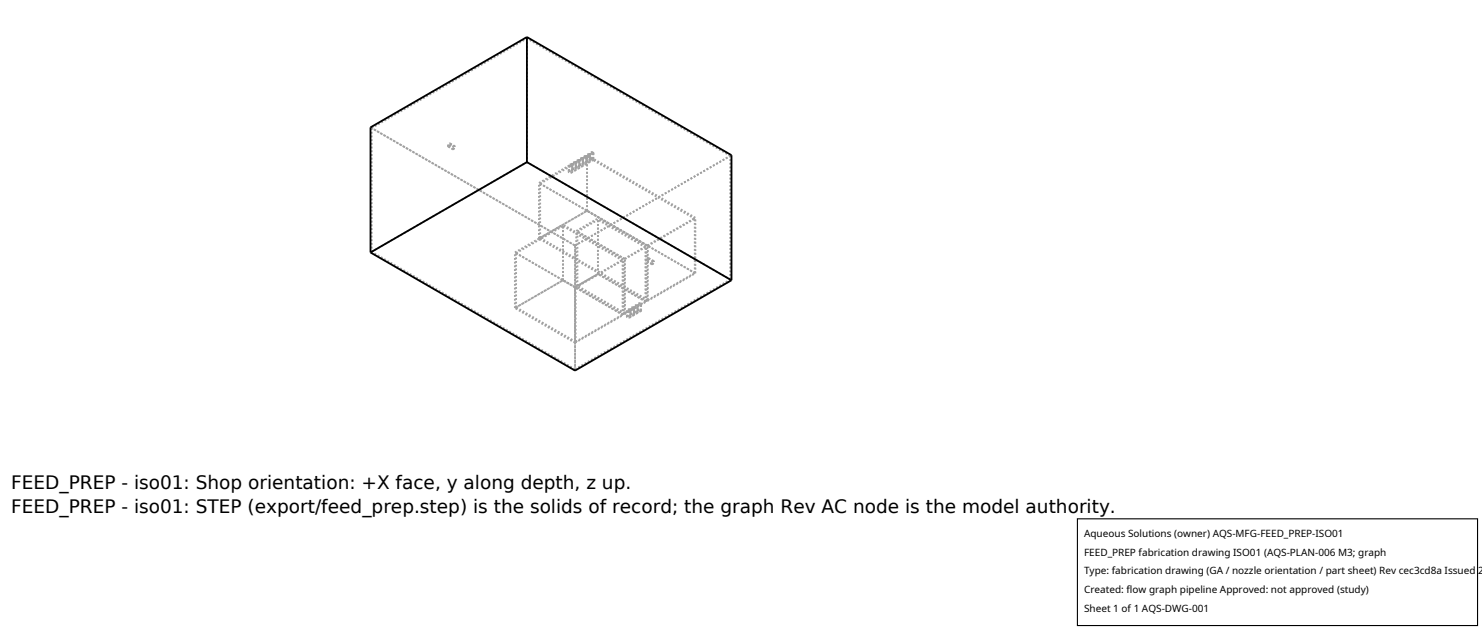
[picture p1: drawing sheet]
<svg xmlns="http://www.w3.org/2000/svg" width="212mm" height="90mm" viewBox="0 0 212 90" stroke-linecap="round" stroke-linejoin="round" font-family="sans-serif">
<g fill="none" stroke="#a0a0a0" stroke-width=".26" stroke-dasharray=".3 .3" stroke-linecap="butt">
<path d="M52.9 18.2l29.2 16.9M53.1 18.3l22.2-12.8M53.1 18.3v17.7M75.3 5.5v17.7M53.1 36l22.2-12.8M64 20.9v-.3l.3-.1M64 20.9l.6 .4M64.1 20.9v-.2l.2-.1M64.1 20.9l.6 .3M64.3 20.6l.6 .3M64.3 20.5l.1 .1M64.3 20.5l.6 .3"/>
<path d="M64.3 20.6l-.1 .2-.1 .1M64.4 20.6l-.2 .3h-.2M64.6 21.3l.3-.1 .1-.2M64.7 21.2h.1l.1-.2M64.9 20.9l-.2 .1v.2M64.9 20.8l-.3 .2v.3M64.9 21v-.1M65 21l-.1-.2M73.5 36l6.9-3.9M73.7 36.1l6.7-3.8M77 34.1v-8M77 34.1l6.8-4"/>
<path d="M77 26.1l6.8-3.9M77.1 34v-7.8M77.1 34l6.7-3.9M77.1 26.2l6.7-3.8M81.2 23.6l.2 .2 .3-.2M81.2 24.5l.2-.1h.3M81.2 23.6v.9M81.3 24.5l.1-.1h.2M81.3 23.6l.2 .1 .2-.1M81.3 23.6v.9M81.6 24.4l.1 .1M81.6 23.5h-.2l-.1 .1"/>
<path d="M81.7 23.5h-.3l-.2 .1M81.7 24.4v.1M81.7 24.5l-.2 .1-.2-.1M81.7 23.6l-.1-.1M81.7 23.6v.9M81.7 23.3l.3 .2 .2-.2M81.7 24.2l.2-.1h.3M81.7 23.3v.9M81.7 23.6v-.1M81.7 24.5l-.2 .2-.3-.2M81.8 24.2l.1-.1 .2 .1M81.8 23.3l.2 .1 .2-.1"/>
<path d="M81.8 23.3v.9M82.1 24.2h.1M82.1 23.3l-.2-.1-.1 .1M82.1 35.1l22.4-12.9M82.1 35.1l22.2-12.8M82.1 35.1l-29-16.8M82.2 23.2h-.3l-.2 .1M82.2 24.1v.1M82.2 24.2l-.2 .1-.2-.1M82.2 23.3h-.1M82.2 23.3v.9M82.2 23l.3 .2 .2-.2"/>
<path d="M82.2 23.9l.2-.1h.3M82.2 23v.9M82.2 23.3v-.1M82.2 24.2l-.2 .2-.3-.2M82.3 23.9l.1-.1 .2 .1M82.3 23l.2 .2 .2-.2M82.3 23v.9M82.3 33l3.1-1.8M82.5 33.1l2.9-1.7M82.6 23.9h.1M82.6 23l-.2-.1-.1 .1M82.7 22.9h-.3l-.2 .1"/>
<path d="M82.7 23.8v.1M82.7 23.9l-.2 .1-.2-.1M82.7 23h-.1M82.7 23v.9M82.7 22.8l.3 .1 .2-.1M82.7 23.6l.2-.1h.3M82.7 22.8v.8M82.7 23v-.1M82.7 23.9l-.2 .2-.3-.2M82.8 23.6l.1-.1 .2 .1M82.8 22.8l.2 .1 .2-.1M82.8 22.8v.8"/>
<path d="M83.1 23.6h.1M83.1 22.7h-.2l-.1 .1M83.2 22.6h-.3l-.2 .2M83.2 23.5v.1M83.2 23.6l-.2 .2-.2-.2M83.2 22.8l-.1-.1M83.2 22.8v.8M83.2 22.5l.3 .1 .3-.1M83.2 23.4l.2-.2 .3 .1M83.2 22.5v.9M83.2 22.8v-.2M83.2 23.6l-.2 .2-.3-.2"/>
<path d="M83.3 23.4l.1-.1h.2M83.3 22.5l.2 .1 .2-.1M83.3 22.5v.9M83.6 23.3l.1 .1M83.6 22.4h-.2l-.1 .1M83.7 22.4l-.3-.1-.2 .2M83.7 23.3l.1 .1M83.7 23.4l-.2 .1-.2-.1M83.7 22.5l-.1-.1M83.7 22.5v.9M83.7 22.2l.3 .1 .3-.1M83.7 23.1l.2-.2 .3 .1"/>
<path d="M83.7 22.2v.9M83.8 22.5l-.1-.1M83.8 23.4l-.3 .1-.3-.1M83.8 22.5v.9M83.8 23.1l.1-.1h.2M83.8 22.2l.2 .1 .2-.1M83.8 22.2v.9M83.8 30.1v-7.9M83.8 30.1v-7.7M84.1 23l.1 .1M84.1 22.1h-.2l-.1 .1M84.2 22.1l-.3-.1-.2 .2"/>
<path d="M84.2 23l.1 .1M84.2 23.1l-.2 .1-.2-.1M84.2 22.2l-.1-.1M84.2 22.2v.9M84.2 21.9l.3 .1 .3-.1M84.2 22.8l.2-.2 .3 .1M84.2 21.9v.9M84.3 22.2l-.1-.1M84.3 23.1l-.3 .1-.3-.1M84.3 22.2v.9M84.3 22.8l.1-.1h.2M84.3 21.9l.2 .1 .2-.1"/>
<path d="M84.3 21.9v.9M84.6 22.7l.1 .1M84.6 21.8h-.2l-.1 .1M84.7 21.8l-.3-.1-.2 .2M84.7 22.7l.1 .1M84.7 22.8l-.2 .1-.2-.1M84.7 21.9l-.1-.1M84.7 21.9v.9M84.8 21.9l-.1-.1M84.8 22.8l-.3 .1-.3-.1M84.8 21.9v.9M85.4 39.1v-7.9"/>
<path d="M85.4 39.1v-7.7M88.9 37.2l-8.5-4.9M89 37l-8.6-4.9M89.2 36.9l-6.9-3.9M89.2 36.9l3.1-1.7M89.3 37l2.9-1.7M89.3 37l-6.8-3.9M92.2 35.3l-6.8-3.9M92.3 35.2l-6.9-4M92.3 37.3v-.3l.3-.2M92.3 37.2l.1-.2 .1-.1M92.4 35.1l-15.4-9"/>
<path d="M92.4 35.1l6.9-4M92.5 35.1l6.7-3.9M92.5 35.1l-15.4-8.9M92.5 36.9l.1 .1M92.6 36.8v.1M92.6 37l-.1 .2h-.2M92.6 36.9l-.1 .3-.2 .1M93.1 37.7l.2-.1 .1-.2M93.1 37.7l-.8-.4M93.1 37.7l-.8-.5M93.3 37.3l-.2 .1v.3M93.3 37.3l-.8-.4"/>
<path d="M93.3 37.3l-.7-.5M93.4 37.4l-.1-.1M99.2 39v-7.8M99.2 39l-15.4-8.9M99.2 31.2l-15.4-8.8M99.3 39l-15.5-8.9M99.3 31.1l-15.5-8.9M99.3 39v-7.9M104.3 39.9l-29-16.7M104.3 22.3l-29-16.8M104.3 39.9v-17.6M73.5 44v-8"/>
<path d="M73.5 44l6.9-4M73.7 43.9v-7.8M73.7 43.9l6.7-3.9M80.4 40v-7.9M80.4 40v-7.7M82.1 52.9v-17.8M82.1 52.7l22.2-12.8M82.1 52.7l-29-16.7M82.1 52.7v-17.6M82.1 48.9l-8.6-4.9M82.1 41l-8.6-5M82.1 48.9v-7.9"/>
<path d="M82.1 48.9l6.9-3.9M82.1 41l6.9-4M82.2 48.8v-7.7M82.2 48.8l6.7-3.9M82.2 41.1l6.7-3.9M82.2 48.8l-8.5-4.9M82.2 41.1l-8.5-5M82.3 40.9v-7.9M82.3 40.9l3.1-1.8M82.5 40.8v-7.7M82.5 40.8l2.9-1.7M88.9 44.9v-7.7"/>
<path d="M88.9 44.9l-8.5-4.9M89 45l-8.6-5M89 45v-8M89.2 44.9l-6.9-4M89.2 44.9v-8M89.2 44.9l3.1-1.8M89.3 44.7v-7.7M89.3 44.7l2.9-1.7M89.3 44.7l-6.8-3.9M89.5 45.2l.2-.1h.3M89.5 44.3l.3 .2 .3-.2M89.5 45.2v-.9"/>
<path d="M89.6 44.3l.2 .1 .2-.1M89.6 45.2l.1-.1h.2M89.6 45.2v-.9M89.9 44.2h-.2l-.1 .1M89.9 45.1l.1 .1M90 45.1l.1 .1M90 44.2h-.3l-.2 .1M90 44.3l-.1-.1M90 45.2l-.2 .1-.2-.1M90 45.2v-.9M90 44.9l.2-.1h.3M90 44l.3 .2 .3-.2"/>
<path d="M90 44.9v-.9M90.1 45.2l-.3 .2-.3-.2M90.1 44.3l-.1-.1M90.1 45.2v-.9M90.1 44l.2 .1 .2-.1M90.1 44.9l.1-.1h.2M90.1 44.9v-.9M90.4 44l-.2-.1-.1 .1M90.4 44.8l.1 .1M90.5 44.8l.1 .1M90.5 43.9h-.3l-.2 .1M90.5 44h-.1"/>
<path d="M90.5 44.9l-.2 .1-.2-.1M90.5 44.9v-.9M90.5 44.6l.2-.1h.3M90.5 43.7l.3 .2 .3-.2M90.5 44.6v-.9M90.6 44.9l-.3 .2-.3-.2M90.6 44l-.1-.1M90.6 44.9v-.9M90.6 43.7l.2 .2 .2-.2M90.6 44.6l.1-.1 .2 .1M90.6 44.6v-.9M90.9 43.7l-.2-.1-.1 .1"/>
<path d="M90.9 44.6h.1M91 44.5l.1 .1M91 43.6h-.3l-.2 .1M91 43.7h-.1M91 44.6l-.2 .1-.2-.1M91 44.6v-.9M91 44.3l.2-.1h.3M91 43.5l.3 .1 .3-.1M91 44.3v-.8M91.1 44.6l-.3 .2-.3-.2M91.1 43.7l-.1-.1M91.1 44.6v-.9"/>
<path d="M91.1 43.5l.2 .1 .2-.1M91.1 44.3l.1-.1 .2 .1M91.1 44.3v-.8M91.4 43.4h-.2l-.1 .1M91.4 44.3h.1M91.5 44.2l.1 .1M91.5 43.3h-.3l-.2 .2M91.5 43.5l-.1-.1M91.5 44.3l-.2 .2-.2-.2M91.5 44.3v-.8M91.6 44.3l-.3 .2-.3-.2M91.6 43.5l-.1-.2"/>
<path d="M91.6 44.3v-.8M92.2 43v-7.7M92.2 43l-6.8-3.9M92.3 43.1l-6.9-4M92.3 43.1v-7.9M92.4 43l-15.4-8.9M92.4 43v-7.9M92.4 43l6.9-4M92.5 42.8v-7.7M92.5 42.8l6.7-3.8M92.5 42.8l-15.4-8.8"/>
</g>
<path d="M75.3 5.3l-22.4 12.9v17.8M75.3 5.3l29.2 16.9v17.8M75.3 5.3v17.9M52.9 36l29.2 16.9 22.4-12.9M75.3 23.2l29.2 16.8M75.3 23.2l-22.4 12.8" fill="none" stroke="#000" stroke-width=".26"/>
<path d="M153.9 74.1h57.1v15.2h-57.1z" fill="#fff" stroke="#000" stroke-width=".16"/>
<g font-size="2.6">
<text x="1.6" y="69.8">FEED_PREP - iso01: Shop orientation: +X face, y along depth, z up.</text>
<text x="1.6" y="73.3">FEED_PREP - iso01: STEP (export/feed_prep.step) is the solids of record; the graph Rev AC node is the model authority.</text>
</g>
<g font-size="1.4">
<text x="154.8" y="76.6">Aqueous Solutions (owner) AQS-MFG-FEED_PREP-ISO01</text>
<text x="154.8" y="79.3">FEED_PREP fabrication drawing ISO01 (AQS-PLAN-006 M3; graph</text>
<text x="154.8" y="82">Type: fabrication drawing (GA / nozzle orientation / part sheet) Rev cec3cd8a Issued 2</text>
<text x="154.8" y="84.7">Created: flow graph pipeline Approved: not approved (study)</text>
<text x="154.8" y="87.4">Sheet 1 of 1 AQS-DWG-001</text>
</g>
</svg>
